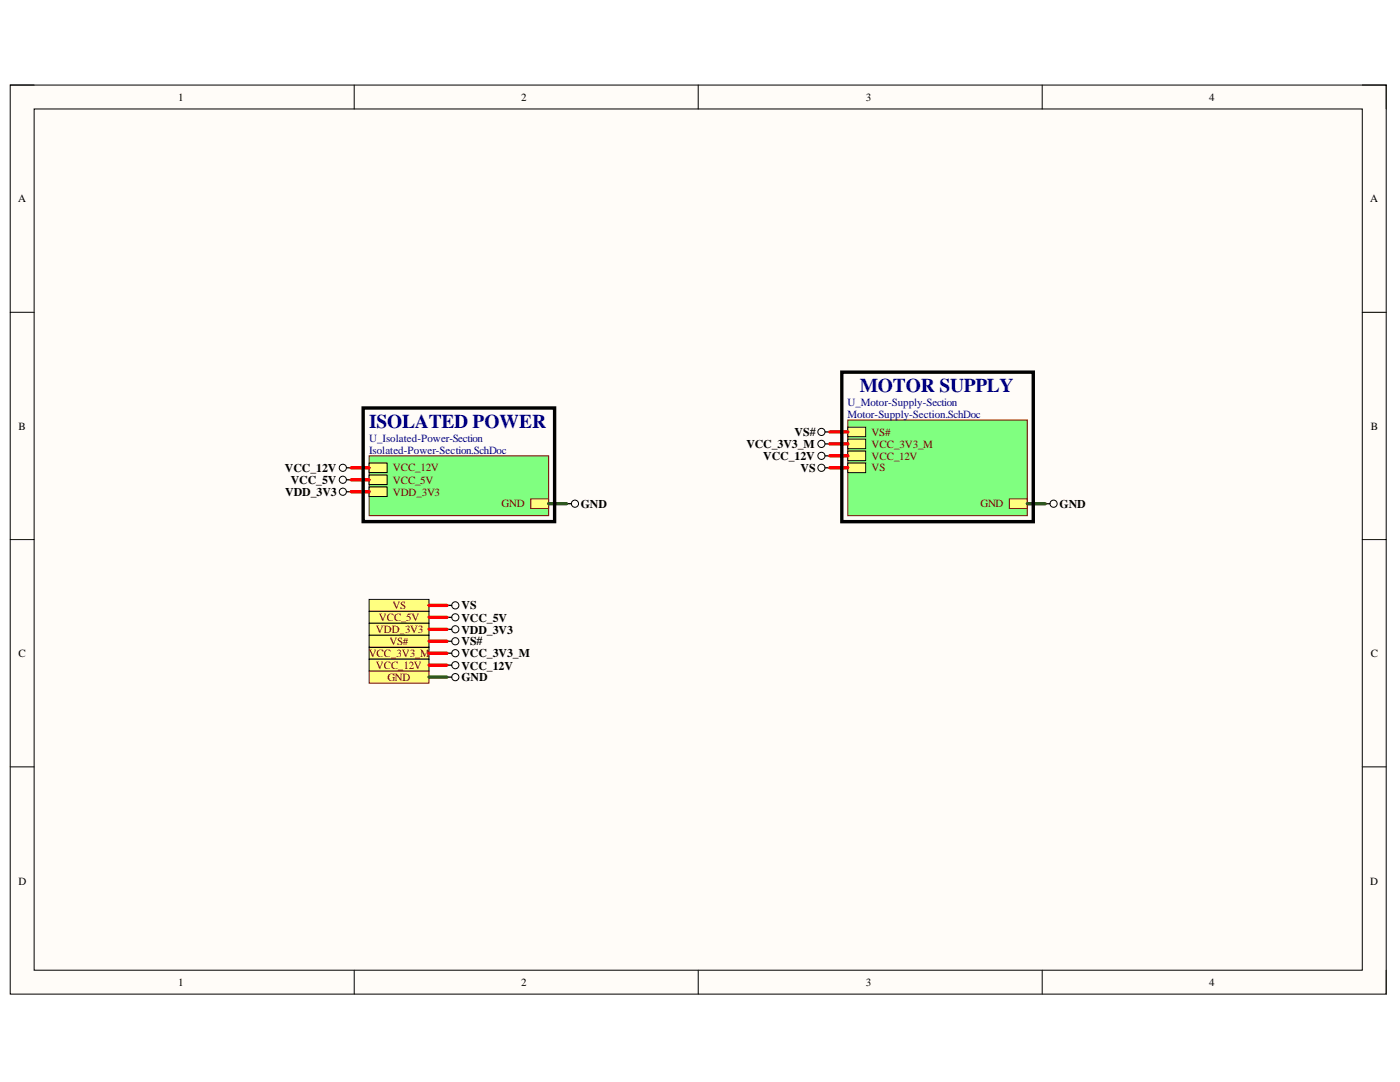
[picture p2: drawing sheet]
<svg xmlns="http://www.w3.org/2000/svg" width="279mm" height="216mm" viewBox="0 0 279 216" stroke-linecap="round" stroke-linejoin="round" font-family="sans-serif">
<path d="M2 17h274.6v181.4h-274.6z" fill-rule="evenodd" fill="#fffcf8"/>
<path d="M2 17h274.6v181.4h-274.6z" fill="none" stroke="#000" stroke-width=".2"/>
<path d="M6.8 21.7h265.1v171.9h-265.1z" fill-rule="evenodd" fill="#fffcf8"/>
<g fill="none" stroke="#000" stroke-width=".2">
<path d="M2 17h4.8M70.7 17v4.7M139.3 17v4.7M208 17v4.7M271.9 17h4.7v4.7M6.8 21.7h265.1v171.9h-265.1zM2 62.3h4.8M271.9 62.3h4.7M2 107.7h4.8M271.9 107.7h4.7M2 153h4.8M271.9 153h4.7"/>
<path d="M70.7 193.6v4.8M139.3 193.6v4.8M208 193.6v4.8M276.6 193.6v4.8"/>
</g>
<path d="M73.7 91h35.8v11.9h-35.8z" fill-rule="evenodd" fill="#80ff80"/>
<path d="M73.7 91h35.8v11.9h-35.8z" fill="none" stroke="#800000" stroke-width=".2"/>
<path d="M105.9 99.6h3.6v1.9h-3.6z" fill-rule="evenodd" fill="#ffff80"/>
<path d="M105.9 99.6h3.6v1.9h-3.6z" fill="none" stroke="#800000" stroke-width=".2"/>
<path d="M73.7 92.4h3.6v1.9h-3.6z" fill-rule="evenodd" fill="#ffff80"/>
<path d="M73.7 92.4h3.6v1.9h-3.6z" fill="none" stroke="#000" stroke-width=".2"/>
<path d="M73.7 94.8h3.6v1.9h-3.6z" fill-rule="evenodd" fill="#ffff80"/>
<path d="M73.7 94.8h3.6v1.9h-3.6z" fill="none" stroke="#000" stroke-width=".2"/>
<path d="M73.7 97.2h3.6v1.9h-3.6z" fill-rule="evenodd" fill="#ffff80"/>
<path d="M73.7 97.2h3.6v1.9h-3.6z" fill="none" stroke="#000" stroke-width=".2"/>
<path d="M169.2 83.8h35.8v19.1h-35.8z" fill-rule="evenodd" fill="#80ff80"/>
<path d="M169.2 83.8h35.8v19.1h-35.8z" fill="none" stroke="#800000" stroke-width=".2"/>
<path d="M169.2 87.6h3.6v1.9h-3.6z" fill-rule="evenodd" fill="#ffff80"/>
<path d="M169.2 87.6h3.6v1.9h-3.6z" fill="none" stroke="#000" stroke-width=".2"/>
<path d="M169.2 90h3.6v1.9h-3.6z" fill-rule="evenodd" fill="#ffff80"/>
<path d="M169.2 90h3.6v1.9h-3.6z" fill="none" stroke="#000" stroke-width=".2"/>
<path d="M201.4 99.6h3.6v1.9h-3.6z" fill-rule="evenodd" fill="#ffff80"/>
<path d="M201.4 99.6h3.6v1.9h-3.6z" fill="none" stroke="#800000" stroke-width=".2"/>
<path d="M169.2 85.2h3.6v1.9h-3.6z" fill-rule="evenodd" fill="#ffff80"/>
<path d="M169.2 85.2h3.6v1.9h-3.6z" fill="none" stroke="#000" stroke-width=".2"/>
<path d="M169.2 92.4h3.6v1.9h-3.6z" fill-rule="evenodd" fill="#ffff80"/>
<g fill="none" stroke="#000" stroke-width=".2">
<path d="M169.2 92.4h3.6v1.9h-3.6z"/>
<circle cx="68.4" cy="93.3" r=".72"/>
<circle cx="114.7" cy="100.5" r=".72"/>
<circle cx="210.3" cy="100.5" r=".72"/>
</g>
<path d="M69.1 93.3h1M113.1 100.5h.9M208.6 100.5h.9" fill="none" stroke="#000" stroke-width=".25"/>
<path d="M73.7 119.6h11.9v2.4h-11.9z" fill-rule="evenodd" fill="#ffff80"/>
<g fill="none" stroke="#000" stroke-width=".2">
<path d="M73.7 119.6h11.9v2.4h-11.9z"/>
<circle cx="90.9" cy="120.8" r=".72"/>
</g>
<path d="M89.2 120.8h1" fill="none" stroke="#000" stroke-width=".25"/>
<path d="M73.7 122h11.9v2.4h-11.9z" fill-rule="evenodd" fill="#ffff80"/>
<g fill="none" stroke="#000" stroke-width=".2">
<path d="M73.7 122h11.9v2.4h-11.9z"/>
<circle cx="90.9" cy="123.2" r=".72"/>
</g>
<path d="M89.2 123.2h1" fill="none" stroke="#000" stroke-width=".25"/>
<path d="M73.7 124.4h11.9v2.4h-11.9z" fill-rule="evenodd" fill="#ffff80"/>
<g fill="none" stroke="#000" stroke-width=".2">
<path d="M73.7 124.4h11.9v2.4h-11.9z"/>
<circle cx="90.9" cy="125.6" r=".72"/>
</g>
<path d="M89.2 125.6h1" fill="none" stroke="#000" stroke-width=".25"/>
<path d="M73.7 129.1h11.9v2.4h-11.9z" fill-rule="evenodd" fill="#ffff80"/>
<g fill="none" stroke="#000" stroke-width=".2">
<path d="M73.7 129.1h11.9v2.4h-11.9z"/>
<circle cx="90.9" cy="130.3" r=".72"/>
</g>
<path d="M89.2 130.3h1" fill="none" stroke="#000" stroke-width=".25"/>
<path d="M73.7 131.5h11.9v2.4h-11.9z" fill-rule="evenodd" fill="#ffff80"/>
<g fill="none" stroke="#000" stroke-width=".2">
<path d="M73.7 131.5h11.9v2.4h-11.9z"/>
<circle cx="90.9" cy="132.7" r=".72"/>
</g>
<path d="M89.2 132.7h1" fill="none" stroke="#000" stroke-width=".25"/>
<path d="M73.7 133.9h11.9v2.4h-11.9z" fill-rule="evenodd" fill="#ffff80"/>
<path d="M73.7 133.9h11.9v2.4h-11.9z" fill="none" stroke="#800000" stroke-width=".2"/>
<circle cx="90.9" cy="135.1" r=".72" fill="none" stroke="#000" stroke-width=".2"/>
<path d="M89.2 135.1h1" fill="none" stroke="#000" stroke-width=".25"/>
<path d="M73.7 126.8h11.9v2.3h-11.9z" fill-rule="evenodd" fill="#ffff80"/>
<g fill="none" stroke="#000" stroke-width=".2">
<path d="M73.7 126.8h11.9v2.3h-11.9z"/>
<circle cx="68.4" cy="95.7" r=".72"/>
<circle cx="68.4" cy="98.1" r=".72"/>
<circle cx="163.9" cy="93.3" r=".72"/>
<circle cx="163.9" cy="91" r=".72"/>
<circle cx="163.9" cy="86.2" r=".72"/>
<circle cx="163.9" cy="88.6" r=".72"/>
<circle cx="90.9" cy="128" r=".72"/>
</g>
<path d="M69.1 95.7h1M69.1 98.1h1M164.7 86.2h.9M164.7 88.6h.9M164.7 91h.9M164.7 93.3h.9M89.2 128h1" fill="none" stroke="#000" stroke-width=".25"/>
<g fill="none" stroke="#f00" stroke-width=".68">
<path d="M70.1 98.1h3.6M70.1 95.7h3.6M70.1 93.3h3.6M165.6 93.3h3.6M165.6 91h3.6M165.6 88.6h3.6M165.6 86.2h3.6M85.6 132.7h3.6M85.6 130.3h3.6M85.6 128h3.6M85.6 125.6h3.6M85.6 123.2h3.6"/>
<path d="M85.6 120.8h3.6"/>
</g>
<path d="M109.5 100.5h3.6M205 100.5h3.6M85.6 135.1h3.6" fill="none" stroke="#274e13" stroke-width=".68"/>
<path d="M168 74.3h38.2v29.8h-38.2zM72.5 81.4h38.2v22.7h-38.2z" fill="none" stroke="#000" stroke-width=".68"/>
<g font-size="3.9" fill="#000080">
<text x="171.6" y="78.2">MOTOR SUPPLY</text>
<text x="73.7" y="85.4">ISOLATED POWER</text>
</g>
<g font-size="2.4">
<text x="148.9" y="89.4">VCC_3V3_M</text>
<text x="158.6" y="87">VS#</text>
<text x="56.9" y="94.2">VCC_12V</text>
<text x="152.3" y="91.8">VCC_12V</text>
<text x="159.8" y="94.2">VS</text>
<text x="56.9" y="99">VDD_3V3</text>
<text x="58" y="96.6">VCC_5V</text>
<text x="115.9" y="101.3">GND</text>
<text x="211.5" y="101.3">GND</text>
<text x="92.1" y="121.6">VS</text>
<text x="92.1" y="124.1">VCC_5V</text>
<text x="92.1" y="126.4">VDD_3V3</text>
<text x="92.1" y="131.1">VCC_3V3_M</text>
<text x="92.1" y="128.8">VS#</text>
<text x="92.1" y="133.6">VCC_12V</text>
<text x="92.1" y="136">GND</text>
</g>
<g font-size="2.2">
<text x="35.6" y="20.1">1</text>
<text x="104" y="20.1">2</text>
<text x="172.8" y="20.1">3</text>
<text x="241.3" y="20.1">4</text>
<text x="3.6" y="40.4">A</text>
<text x="273.5" y="40.4">A</text>
<text x="3.7" y="85.7">B</text>
<text x="273.6" y="85.7">B</text>
<text x="3.7" y="131.1">C</text>
<text x="273.6" y="131.1">C</text>
<text x="3.7" y="176.5">D</text>
<text x="273.5" y="176.5">D</text>
<text x="35.6" y="196.8">1</text>
<text x="104" y="196.8">2</text>
<text x="172.8" y="196.8">3</text>
<text x="241.3" y="196.8">4</text>
</g>
<g font-size="2.2" fill="#000080">
<text x="169.1" y="81">U_Motor-Supply-Section</text>
<text x="169.1" y="83.3">Motor-Supply-Section.SchDoc</text>
<text x="73.7" y="88.2">U_Isolated-Power-Section</text>
<text x="73.7" y="90.5">Isolated-Power-Section.SchDoc</text>
</g>
<g font-size="2.2" fill="#800000">
<text x="174" y="89.3">VCC_3V3_M</text>
<text x="174" y="87">VS#</text>
<text x="78.4" y="94.1">VCC_12V</text>
<text x="174" y="91.7">VCC_12V</text>
<text x="174" y="94.1">VS</text>
<text x="78.4" y="96.5">VCC_5V</text>
<text x="78.4" y="98.9">VDD_3V3</text>
<text x="100.1" y="101.3">GND</text>
<text x="195.7" y="101.3">GND</text>
<text x="75.6" y="124">VCC_5V</text>
<text x="78.3" y="121.5">VS</text>
<text x="73.6" y="131.1">VCC_3V3_M</text>
<text x="75" y="126.3">VDD_3V3</text>
<text x="77.7" y="128.7">VS#</text>
<text x="75" y="133.5">VCC_12V</text>
<text x="77.3" y="135.9">GND</text>
</g>
</svg>
